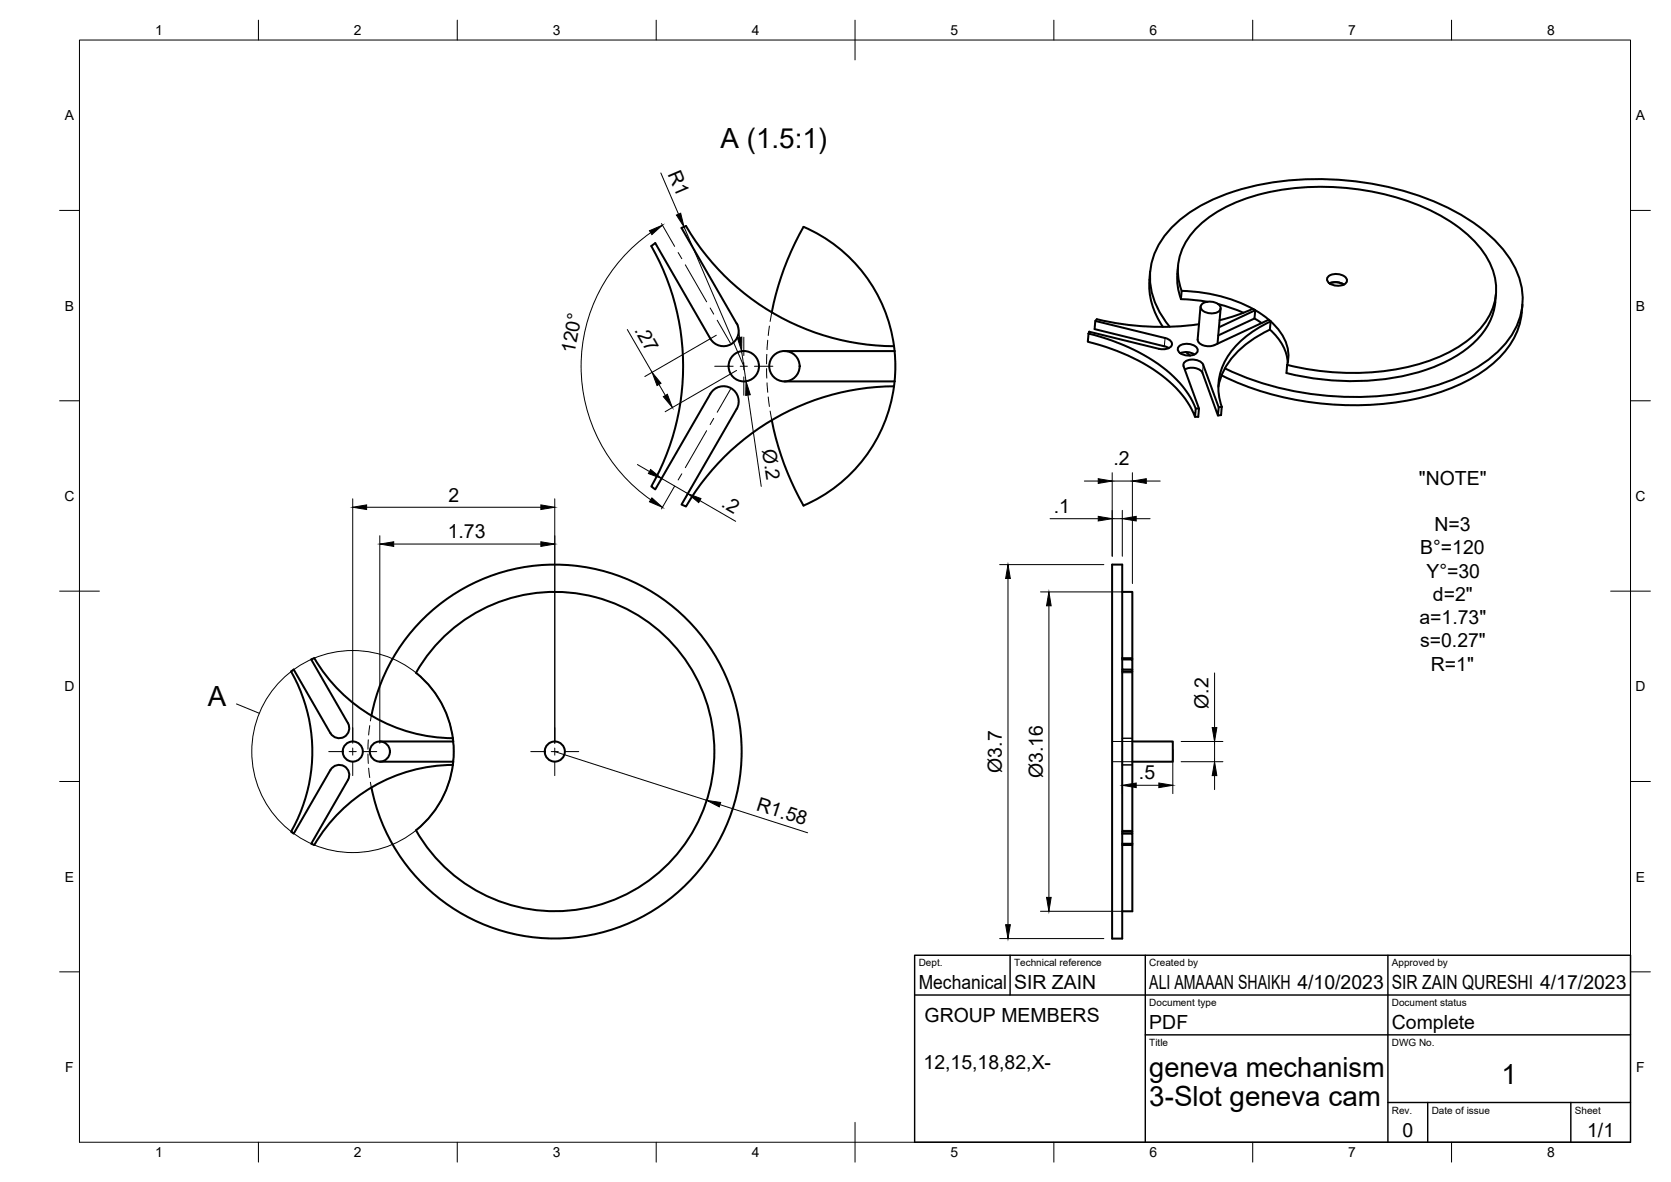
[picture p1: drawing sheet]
<svg xmlns="http://www.w3.org/2000/svg" width="420mm" height="297mm" viewBox="0 0 420 297" stroke-linecap="round" stroke-linejoin="round" font-family="sans-serif">
<!-- layer: Visible -->
<g fill="none" stroke="#000" stroke-width=".51">
<path d="M194.1 78.5a70.2 70.2 0 0 1 7.9-21.5 38.1 38.1 0 0 1 22.8 30M289.2 68.2a18.8 18.8 0 0 0 3.2 14M296 68.8a14.3 14.3 0 0 0 1 6.4M296.2 66.8l-.2 2.1M296.9 75.2l3.4 .2 3.3 .4M297.1 73.1l-.2 2.1M297.1 73.1a14.5 14.5 0 0 1 4-16 36.7 36.7 0 0 1 18.9-9 65.3 65.3 0 0 1 42.3 6.2 28.8 28.8 0 0 1 12.7 12.6 14.5 14.5 0 0 1-3.8 16.8 37.1 37.1 0 0 1-19.6 9 67.4 67.4 0 0 1-28-1l-.1 2a63.5 63.5 0 0 0 37-1.5 25.9 25.9 0 0 0 13.9-11.1 15.8 15.8 0 0 0 1.8-7.2M297.1 73.1a37.1 37.1 0 0 1 21.5 6.9 12.6 12.6 0 0 1 5.4 9.5l-.3 2.2M301.9 77.1l-.8 8.2a2.66 2.66 0 0 0 3.4 1.7l.9-.3 13.6-6.3 .5 .4M302.3 76.4a3.4 3.4 0 0 1 4.6 .7 1.59 1.59 0 0 1-2 1.6 3 3 0 0 1-3-1.3l.1-.7zM306.3 76.4l3.3 1 3.1 1.2M306.9 77.5l-.8 8.9"/>
<path d="M315.6 78l-.6-.4-4.4 1.8-3.9 1.1M334 69.4a3.4 3.4 0 0 1 4.6 .8 1.59 1.59 0 0 1-1.9 1.6 3 3 0 0 1-3-1.3l.1-.8zM334.3 71.2a3.9 3.9 0 0 1 3.6 .3M382.8 76.5a19.7 19.7 0 0 1-9 16.1 52.7 52.7 0 0 1-27.3 9 76.6 76.6 0 0 1-39.4-7.3M178.6 99a3.8 3.8 0 0 1 5.2-1.4 3.8 3.8 0 0 1 1.4 5.2M185.2 81.3l-13.8-24 1.1-.5a61 61 0 0 0 52.3 30.2M185.2 81.3a3.8 3.8 0 0 1-1.4 5.2 3.8 3.8 0 0 1-5.2-1.4l-13.8-24-1 .7a61 61 0 0 1 0 60.4l1 .8 13.8-24M197.2 88.2h27.7M197.2 95.8h27.7M224.8 97.1a61 61 0 0 0-52.3 30.2l-1.1-.5 13.8-24M224.8 87l.3 4.6-.2 4.2M224.8 97.1a38.1 38.1 0 0 1-22.8 30 69.8 69.8 0 0 1-7.9-21.5"/>
<path d="M224.9 95.8l-.1 1.3M273.7 83.8a46.6 46.6 0 0 1 22.2 11.7 21 21 0 0 1 4.8 7.2l-.2 2.1a26.7 26.7 0 0 0-11.8-12.8 55.9 55.9 0 0 0-15.2-6.1zM273.7 83.8l.2-.5 17.5 4.4a3 3 0 0 0 3.2-.8 1.59 1.59 0 0 0-1.7-2l-17.5-4.2-.2 2 17.6 4.3M275.4 80.6l.4-.4a68.8 68.8 0 0 0 25.7 1.3M292.8 87l1.1 .5M294.1 82.1a18.1 18.1 0 0 1-4.3-17 23.2 23.2 0 0 1 11.3-13 62.2 62.2 0 0 1 33.4-7 70.4 70.4 0 0 1 35.5 10.5 28.7 28.7 0 0 1 12.2 15.1 17.1 17.1 0 0 1-4.8 16.9 42.2 42.2 0 0 1-21.3 10.6 77.2 77.2 0 0 1-48.1-5.6M296.5 87a3.4 3.4 0 0 1 4.6 .7 1.59 1.59 0 0 1-1.9 1.7 3 3 0 0 1-3-1.4v-.7zM296.8 88.8a3.9 3.9 0 0 1 3.5 .3M297.9 92.9a3.4 3.4 0 0 1 4.5 .8l3.8 10.7 .2-2-3.9-10.7a3.3 3.3 0 0 0-4.8-.5l-.1 .8 3.9 10.7-.2 2.1M298.2 88.5l1.1 .9M306.5 82.2l9.1-4.2-.2 2-9.1 4.3M315.4 80l1.8 1.2"/>
<path d="M319.3 82.8a12 12 0 0 1 4.5 8.4M319.3 82.8a22.6 22.6 0 0 0-12.3 12l-.6 2.4M319.5 80.8l-.2 2M319.5 80.8a22.9 22.9 0 0 0-12.2 11.5 13.9 13.9 0 0 0-.1 9.9l-.8 .1M300.5 104.7h.8M300.7 102.7h.8M307.2 102.3l-.2 2-.7 .1M282.2 148.7h2.5v16.7M73.2 168.7a40.6 40.6 0 0 1 0 40.3l.7 .5 9.2-16a2.53 2.53 0 0 1 3.5-.9 2.53 2.53 0 0 1 .9 3.4M73.2 168.7l.7-.4 9.2 16a2.54 2.54 0 0 0 3.4 .9 2.54 2.54 0 0 0 1-3.5l-9.2-16 .7-.3a40.7 40.7 0 0 0 34.9 20.1M93.4 179.8a47 47 0 0 1 72.2-30 47 47 0 0 1 0 78.2 47 47 0 0 1-72.2-30.1M104.6 169.1a40.1 40.1 0 0 1 60.6-11 40.1 40.1 0 0 1 0 61.6 40.1 40.1 0 0 1-60.6-11 25.4 25.4 0 0 0 0-39.6"/>
<path d="M282.2 168.7v40.3h2.5v.5M282.2 168.3v.4h2.5v40.3M282.2 165.7v2.6h2.5v.4M282.2 165.4v.3h2.5v2.6M282.2 165.4h2.5v.3M282.2 165.4v-23.5h-2.6v94h2.6v-23.5M95.5 191.4h18.5l-.1 .8M113.9 185.5l.1 .8h-18.5M113.9 192.2a40.6 40.6 0 0 0-34.9 20.1l-.7-.3 9.2-16M284.7 186.3h10.2v5.1h-10.2M282.2 212h2.5v.4h-2.5zM282.2 209v.5h2.5v2.5"/>
<path d="M282.2 209.5v2.5M284.7 212.4v16.6h-2.5"/>
<circle cx="187" cy="92" r="3.8"/>
<circle cx="197.2" cy="92" r="3.8"/>
<circle cx="88.7" cy="188.9" r="2.53"/>
<circle cx="95.5" cy="188.9" r="2.53"/>
<circle cx="139.5" cy="188.9" r="2.53"/>
</g>
<!-- layer: Hidden -->
<g fill="none" stroke="#000" stroke-width=".25">
<path d="M194.1 78.5l-.5 2.3M192.7 92.6l.1 2.4M192.8 89.1l-.1 2.3M192.9 96.2l.1 2.4M193 85.5l-.1 2.4M193.2 99.8l.3 2.3M193.5 81.9l-.3 2.4M193.6 103.3l.5 2.3M93.4 179.8l-.3 1.4M282.2 169.1h2.5M92.5 189.5l.1 2.4M92.6 185.9l-.1 2.4"/>
<path d="M92.7 193l.3 2.4M93 182.4l-.3 2.3M93.1 196.6l.3 1.3M279.6 186.3h5.1M279.6 191.4h5.1M282.2 192.2h2.5M282.2 185.5h2.5M282.2 208.7h2.5"/>
</g>
<!-- layer: Visible Narrow -->
<path d="M292.9 84.9l-.1 2.1M302.5 91.7l-.1 2" fill="none" stroke="#000" stroke-width=".25"/>
<!-- layer: BORDER -->
<g fill="none" stroke="#000" stroke-width=".25">
<path d="M20 10.1h390v276.9h-390zM65 5.1v5M115 5.1v5M165 5.1v5M215 5.1v10M265 5.1v5M315 5.1v5M365 5.1v5M15 52.9h5M410 52.9h5M15 100.7h5M410 100.7h5"/>
<path d="M15 148.6h10M405 148.6h10M15 196.4h5M410 196.4h5M15 244.2h5M410 244.2h5M65 287v5M115 287v5M165 287v5M215 282.1v9.9M265 287v5M315 287v5"/>
<path d="M365 287v5"/>
</g>
<!-- layer: TITLEBLOCK -->
<path d="M230 240.1h180v46.9h-180zM230 250h180M254 240.1v9.9M288 240.1v46.9M349 240.1v46.9M288 260.1h122M349 277.1h61M359 277.1v9.9M395 277.1v9.9" fill="none" stroke="#000" stroke-width=".36"/>
<!-- layer: FD_Dimensions -->
<g fill="none" stroke="#000" stroke-width=".25">
<path d="M163.6 58.5a40.9 40.9 0 0 0 0 67.1M166.2 43.5l4.4 10.3M172 57l15 35M157.7 82.8l6.3 10.8M165.7 96.6l1.6 2.8M180.1 84.3l-18 10.3M185.2 93.1l-18 10.4M185.5 81.4l.5 3.4M186.5 88.3l1.1 7.5M188.1 99.3l3.3 22.9M160.3 116.7l3 1.8M167.4 118.4l-.1 .1"/>
<path d="M279.7 118.8v21M284.7 118.8v27.8M88.7 125.4v61.4M92.2 127.5h43.8M95.5 134.6v52.2M99 136.7h37M139.5 125.4v61.4M166.3 120.2l6.6 3.8M174 122.2l-1.6 2.8M176 125.8l9 5.2M264 130.4h12.1M272.6 120.9h3.5"/>
<path d="M279.7 130.4h2.5M279.7 120.9h5M282.2 128.3v11.5M285.7 130.4h3.5M288.2 120.9h3.5M251.4 141.9h26.2M253.4 145.4v87M261.6 148.7h21M263.7 152.2v73.3M305.4 169.1v13.7M139.5 188.9l38.2 12.2M282.2 188.4v11"/>
<path d="M285.7 197.3h5.7M294.9 188.4v11M297 191.4h10.5M297 186.3h10.5M305.4 186.3v5.1M305.4 194.9v3.5M181 202.2l22.1 7.1M251.4 235.9h26.2M261.6 229h21"/>
</g>
<g fill="#000" stroke="#000" stroke-width=".25">
<path d="M163.3 58l3.3-1.4-2.7 2.4zM170.1 54l1.1-.4 .8 3.4zM164 93.6l2.2 2.7-1 .6zM166.8 99.7l1-.6 1.3 3.3zM185.4 84.9l1.1-.2v3.6zM187.6 95.8l1.1 3.4-1.2 .2zM163.6 118l2.7 2.2-3.3-1.2zM88.7 127.5l3.5-.6v1.1zM95.5 136.7l3.5-.5v1.1zM136 126.9l3.5 .6-3.5 .5zM136 136.2l3.5 .5-3.5 .6zM163.9 125.1l2.7 2.4-3.3-1.4z"/>
<path d="M172.9 124l3.4 1.3-.6 1zM276.1 129.8l3.6 .6-3.6 .5zM276.1 120.3l3.6 .6-3.6 .6zM282.2 130.4l3.5-.6v1.1zM284.7 120.9l3.5-.6v1.2zM253.4 141.9l.6 3.5h-1.1zM263.7 148.7l.6 3.5h-1.2zM282.2 197.3l3.5-.5v1.1zM291.4 196.8l3.5 .5-3.5 .6zM305.4 191.4l.6 3.5h-1.2zM304.8 182.8h1.2l-.6 3.5zM177.7 201.1l3.5 .6-.4 1.1z"/>
<path d="M252.9 232.4h1.1l-.6 3.5zM263.1 225.5h1.2l-.6 3.5z"/>
</g>
<!-- layer: Detail Boundary -->
<g fill="none" stroke="#000" stroke-width=".25">
<path d="M59.5 176.9l5.7 2.3"/>
<circle cx="88.7" cy="188.9" r="25.4"/>
</g>
<!-- layer: Smart Centers -->
<g fill="none" stroke="#000" stroke-width=".25">
<path d="M166.3 56.2l3.3 5.7M170.5 63.5l.9 1.5M172.3 66.6l5.4 9.2M178.6 77.4l.9 1.5M179.7 92h4.6M180.3 80.5l3.4 5.7M183.7 97.8l-3.4 5.8M186.1 92h1.8M187 84.7v4.7M187 91.2v1.7M187 94.7v4.6M189.7 92h4.6"/>
<path d="M171.4 119.1l-.9 1.5M177.7 108.2l-5.4 9.3M179.5 105.1l-.9 1.6M169.6 122.2l-3.3 5.7M82.7 188.9h3.3M87.8 188.9h1.8M88.7 182.8v3.4M88.7 188v1.8M88.7 191.6v3.3M91.4 188.9h3.3M133.5 188.9h3.3M138.6 188.9h1.8"/>
<path d="M139.5 182.8v3.4M139.5 188v1.8M139.5 191.6v3.3M142.2 188.9h3.3"/>
</g>
<g font-size="7">
<text x="181.2" y="37.1">A (1.5:1)</text>
<text x="52.3" y="177.4">A</text>
<text x="289" y="270.6">geneva mechanism</text>
<text x="377.5" y="272.3">1</text>
<text x="289" y="278.1">3-Slot geneva cam</text>
</g>
<g font-size="4.9">
<text x="167.9" y="43.8" transform="rotate(67 167.9 43.8)">R1</text>
<text x="159.4" y="82.9" transform="rotate(60 159.4 82.9)">.27</text>
<text x="144.4" y="89" transform="rotate(-79 144.4 89)">120°</text>
<text x="191.6" y="113.1" transform="rotate(82 191.6 113.1)">Ø.2</text>
<text x="280" y="116.8">.2</text>
<text x="356.8" y="121.8">&quot;NOTE&quot;</text>
<text x="112.8" y="126.1">2</text>
<text x="181.2" y="127.2" transform="rotate(30 181.2 127.2)">.2</text>
<text x="265" y="129">.1</text>
<text x="112.6" y="135.3">1.73</text>
<text x="360.7" y="133.5">N=3</text>
<text x="357.1" y="139.3">B°=120</text>
<text x="358.6" y="145.2">Y°=30</text>
<text x="360.3" y="151">d=2&quot;</text>
<text x="356.9" y="156.9">a=1.73&quot;</text>
<text x="357.1" y="162.7">s=0.27&quot;</text>
<text x="359.8" y="168.6">R=1&quot;</text>
<text x="303.8" y="178.1" transform="rotate(-90 303.8 178.1)">Ø.2</text>
<text x="251.9" y="194.2" transform="rotate(-90 251.9 194.2)">Ø3.7</text>
<text x="262.2" y="195.5" transform="rotate(-90 262.2 195.5)">Ø3.16</text>
<text x="286.4" y="195.9">.5</text>
<text x="190" y="203.5" transform="rotate(18 190 203.5)">R1.58</text>
<text x="231" y="248.5">Mechanical</text>
<text x="255" y="248.5">SIR ZAIN</text>
<text x="289" y="248.5">ALI AMAAAN SHAIKH 4/10/2023</text>
<text x="350" y="248.5">SIR ZAIN QURESHI 4/17/2023</text>
<text x="232.5" y="256.9">GROUP MEMBERS</text>
<text x="289" y="258.6">PDF</text>
<text x="350" y="258.6">Complete</text>
<text x="232.2" y="268.6">12,15,18,82,X-</text>
<text x="352.6" y="285.7">0</text>
<text x="399.1" y="285.7">1/1</text>
</g>
<g font-size="3.5">
<text x="39" y="8.8">1</text>
<text x="89" y="8.8">2</text>
<text x="139" y="8.8">3</text>
<text x="189" y="8.8">4</text>
<text x="239" y="8.8">5</text>
<text x="289" y="8.8">6</text>
<text x="339" y="8.8">7</text>
<text x="389" y="8.8">8</text>
<text x="16.3" y="30.2">A</text>
<text x="411.3" y="30.2">A</text>
<text x="16.3" y="78">B</text>
<text x="411.3" y="78">B</text>
<text x="16.2" y="125.9">C</text>
<text x="411.2" y="125.9">C</text>
<text x="16.2" y="173.7">D</text>
<text x="411.2" y="173.7">D</text>
<text x="16.3" y="221.6">E</text>
<text x="411.3" y="221.6">E</text>
<text x="16.4" y="269.4">F</text>
<text x="411.4" y="269.4">F</text>
<text x="39" y="290.8">1</text>
<text x="89" y="290.8">2</text>
<text x="139" y="290.8">3</text>
<text x="189" y="290.8">4</text>
<text x="239" y="290.8">5</text>
<text x="289" y="290.8">6</text>
<text x="339" y="290.8">7</text>
<text x="389" y="290.8">8</text>
</g>
<g font-size="2.5">
<text x="231" y="242.9">Dept.</text>
<text x="255" y="242.9">Technical reference</text>
<text x="289" y="242.9">Created by</text>
<text x="350" y="242.9">Approved by</text>
<text x="289" y="252.8">Document type</text>
<text x="350" y="252.8">Document status</text>
<text x="289" y="262.9">Title</text>
<text x="350" y="262.9">DWG No.</text>
<text x="350" y="279.9">Rev.</text>
<text x="360" y="279.9">Date of issue</text>
<text x="396" y="279.9">Sheet</text>
</g>
</svg>
